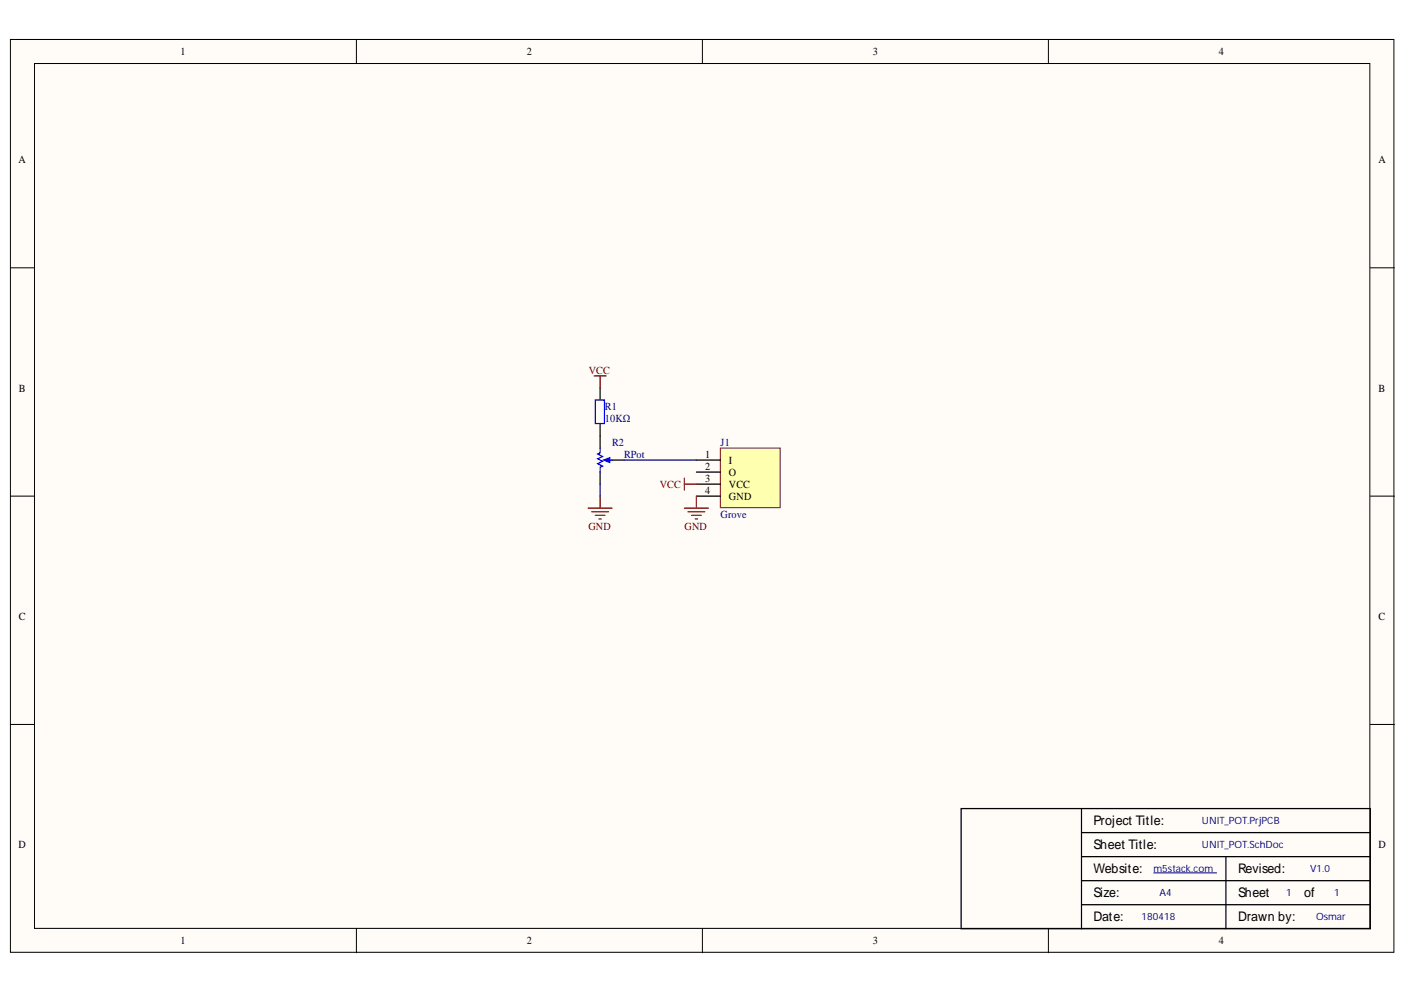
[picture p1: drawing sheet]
<svg xmlns="http://www.w3.org/2000/svg" width="297mm" height="210mm" viewBox="0 0 297 210" stroke-linecap="round" stroke-linejoin="round" font-family="sans-serif">
<g fill="#fffcf8" stroke="#000" stroke-width=".21">
<path d="M2.2 8.3h292.3v193h-292.3z"/>
<path d="M7.3 13.4h282.1v182.8h-282.1z"/>
</g>
<path d="M75.3 8.3v5.1M148.4 8.3v5.1M221.5 8.3v5.1M2.2 56.6h5.1M289.5 56.6h5.1M2.2 104.9h5.1M289.5 104.9h5.1M2.2 153.1h5.1M289.5 153.1h5.1M75.3 196.3v5.1M148.4 196.3v5.1M221.5 196.3v5.1" fill="none" stroke="#000" stroke-width=".21"/>
<path d="M228.5 170.9h-25.4v25.4h25.4M228.5 170.9h61v25.4h-61M228.5 176h61M228.5 170.9v25.4M228.5 191.2h61M228.5 186.2h61M228.5 181.1h61M259 181.1v15.2" fill="none" stroke="#000" stroke-width=".26"/>
<path d="M243.7 184.5h13.3" fill="none" stroke="#000080" stroke-width=".21"/>
<path d="M152.2 94.7h12.6v12.6h-12.6z" fill="#ffffb0" stroke="#800000" stroke-width=".21"/>
<path d="M126.8 92.2v2.5M126.8 99.8v2.5M147.1 99.8h5.1M147.1 97.3h5.1M147.1 102.3h5.1M147.1 104.9h5.1" fill="none" stroke="#000" stroke-width=".26"/>
<path d="M128.1 97.3h1.2" fill="none" stroke="#00f" stroke-width=".26"/>
<path d="M127.5 97.3l1.3-.6v1.1z" fill="#00f"/>
<path d="M125.8 84.6h1.9v4.9h-1.9zM126.8 94.7v1l-.5 .3 1 .5-1 .5 1 .5-1 .5 1 .5-.5 .3v1M127.5 97.3l1.3-.6v1.1z" fill="none" stroke="#00f" stroke-width=".26"/>
<path d="M126.8 82v2.6M126.8 89.6v2.6M129.3 97.3h2.6" fill="none" stroke="#000" stroke-width=".26"/>
<g fill="none" stroke="#800000" stroke-width=".26">
<path d="M125.5 79.5h2.6M126.8 79.5v2.5M124.2 107.4h5.1M125 108.2h3.6M125.8 108.9h2M126.5 109.7h.5M126.8 104.9v2.5M144.6 101.1v2.5M144.6 102.3h2.5M144.6 107.4h5.1M145.3 108.2h3.6M146.1 108.9h2"/>
<path d="M146.9 109.7h.5M147.1 104.9v2.5"/>
</g>
<path d="M131.9 97.3h15.2M126.8 102.3v2.6" fill="none" stroke="#000080" stroke-width=".26"/>
<g font-size="2.8">
<text x="231" y="174.4">Project Title:</text>
<text x="231" y="179.5">Sheet Title:</text>
<text x="231" y="184.6">Website:</text>
<text x="261.6" y="184.6">Revised:</text>
<text x="231" y="189.6">Size:</text>
<text x="261.6" y="189.6">Sheet</text>
<text x="275.5" y="189.6">of</text>
<text x="231" y="194.7">Date:</text>
<text x="261.6" y="194.7">Drawn by:</text>
</g>
<g font-size="2.3">
<text x="38.2" y="11.7">1</text>
<text x="111.3" y="11.7">2</text>
<text x="184.4" y="11.7">3</text>
<text x="257.5" y="11.7">4</text>
<text x="3.9" y="34.5">A</text>
<text x="291.3" y="34.5">A</text>
<text x="4" y="82.8">B</text>
<text x="291.3" y="82.8">B</text>
<text x="149" y="101.8">3</text>
<text x="149" y="99.3">2</text>
<text x="149" y="96.7">1</text>
<text x="154" y="100.5">O</text>
<text x="154" y="98">I</text>
<text x="149" y="104.4">4</text>
<text x="154" y="103.1">VCC</text>
<text x="154" y="105.7">GND</text>
<text x="4" y="131.1">C</text>
<text x="291.3" y="131.1">C</text>
<text x="3.9" y="179.3">D</text>
<text x="291.3" y="179.3">D</text>
<text x="38.2" y="199.6">1</text>
<text x="111.3" y="199.6">2</text>
<text x="184.4" y="199.6">3</text>
<text x="257.5" y="199.6">4</text>
</g>
<g font-size="2.3" fill="#800000">
<text x="124.4" y="79">VCC</text>
<text x="139.4" y="103.1">VCC</text>
<text x="124.3" y="112">GND</text>
<text x="144.6" y="112">GND</text>
</g>
<g font-size="2.3" fill="#000080">
<text x="127.8" y="86.6">R1</text>
<text x="127.8" y="89.1">10KΩ</text>
<text x="129.3" y="94.2">R2</text>
<text x="152.2" y="94.2">J1</text>
<text x="131.8" y="96.7">RPot</text>
<text x="152.2" y="109.5">Grove</text>
</g>
<g font-size="2.1" fill="#000080">
<text x="253.9" y="174.2">UNIT_POT.PrjPCB</text>
<text x="253.9" y="179.2">UNIT_POT.SchDoc</text>
<text x="243.7" y="184.3">m5stack.com</text>
<text x="276.8" y="184.3">V1.0</text>
<text x="245" y="189.4">A4</text>
<text x="271.7" y="189.4">1</text>
<text x="281.9" y="189.4">1</text>
<text x="241.2" y="194.5">180418</text>
<text x="278.1" y="194.5">Osmar</text>
</g>
</svg>
